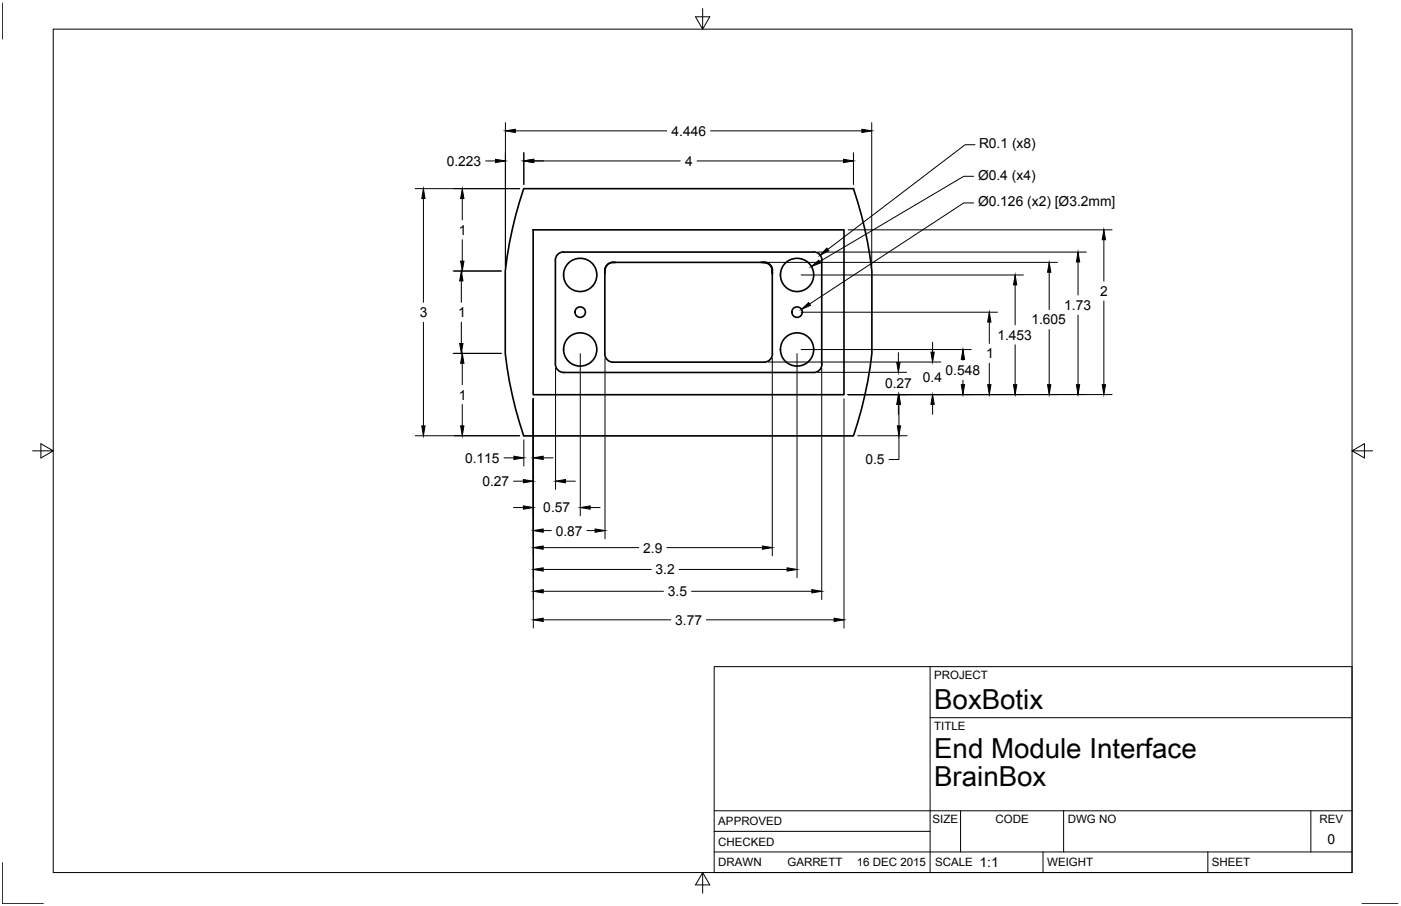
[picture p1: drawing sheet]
<svg xmlns="http://www.w3.org/2000/svg" width="432mm" height="279mm" viewBox="0 0 432 279" stroke-linecap="round" stroke-linejoin="round" font-family="sans-serif">
<!-- layer: MD_Visible -->
<g fill="none" stroke="#000" stroke-width=".51">
<path d="M161.4 58.2h101.6a123.3 123.3 0 0 1 5.7 25.4v25.4a123.3 123.3 0 0 1-5.7 25.4h-101.6a123.3 123.3 0 0 1-5.7-25.4v-25.4a123.3 123.3 0 0 1 5.7-25.4zM164.3 70.9h95.8v50.8h-95.8zM173.7 77.7h77M173.7 77.7a2.57 2.57 0 0 0-2.5 2.6M250.7 77.7a2.57 2.57 0 0 1 2.6 2.6M171.2 80.3v32M189 80.9h46.5M189 80.8a2.59 2.59 0 0 0-2.6 2.6v25.7M189.8 80.9a2.85 2.85 0 0 0-3.4 3.5M234.6 80.9a2.85 2.85 0 0 1 3.4 3.5M235.5 80.8a2.59 2.59 0 0 1 2.6 2.6M238 83.5v25.6"/>
<path d="M253.3 80.3v32M171.2 112.3a2.57 2.57 0 0 0 2.5 2.6h77a2.57 2.57 0 0 0 2.6-2.6M186.4 109.1a2.59 2.59 0 0 0 2.6 2.6M189 111.7h46.5M238.1 109.1a2.56 2.56 0 0 1-2.6 2.6"/>
<circle cx="178.8" cy="96.3" r="1.61"/>
<circle cx="178.8" cy="84.8" r="5.1"/>
<circle cx="245.7" cy="96.3" r="1.61"/>
<circle cx="245.7" cy="84.8" r="5.1"/>
<circle cx="178.8" cy="107.8" r="5.1"/>
<circle cx="245.7" cy="107.8" r="5.1"/>
</g>
<!-- layer: Border -->
<g fill="none" stroke="#000" stroke-width=".31">
<path d="M.7 .9v11.1M16.4 9h400.3v260.1h-400.3zM216.6 2.6v6.4l-2.2-3.8h4.4l-2.2 3.8M10.1 139h6.3l-3.8-2.2v4.4l3.8-2.2M416.7 139l3.8 2.2v-4.4l-3.8 2.2h6.4M220.1 205.6h196.6v63.5h-196.6zM286.7 205.6v63.5M286.7 221.3h130M220.1 256.4h66.6M220.1 250h196.6M296.1 250v12.7M327.8 250v12.7"/>
<path d="M404 250v12.7M.7 266v12.7h12.7M216.6 269.1l2.2 3.8h-4.4l2.2-3.8v6.3M220.1 262.7h196.6M321.5 262.7v6.4M372.3 262.7v6.4M419.8 278.7h11.1"/>
</g>
<!-- layer: 0 -->
<g fill="none" stroke="#000" stroke-width=".31">
<path d="M155.8 37.8v44.5M268.7 37.8v44.5M128 58.2h32.2M149.7 49.6h3M158.8 40.4h46.7M161.4 47.1v9.8M164.5 49.6h45.2M214.8 49.6h45.2M219 40.4h46.6M263 47.1v9.8M300.1 54.4h-3.1l-44.4 26.3M300.5 44.6h-3l-42.3 32.3"/>
<path d="M130.5 61.2v32M142.5 61.2v6.6M142.5 73.9v6.6M252 77.7h82.8M261.4 70.9h81.4M300.1 62.6h-3.1l-47.5 31.1M340.2 73.9v12.8M130.5 99.4v31.9M139.6 83.6h14.9M142.2 86.6v6.6M142.2 99.3v6.6M235.9 80.9h90"/>
<path d="M246.9 96.3h60.6M246.9 84.8h68.5M304.9 99.3v6.6M312.9 87.9v12.3M323.4 84v11.5M332.3 80.8v10.2M332.3 97.2v21.4M340.2 92.8v25.8M139.6 109h14.9M142.5 112v6.6M171.2 113.6v37.3M178.8 109.1v50"/>
<path d="M186.5 110.4v55.8M236.8 111.6h53.2M238 110.4v61M245.6 109.1v69.1M246.9 107.8h52.4M252 114.8h27.4M253.3 113.6v71.3M276.9 108.7v3.1M287.4 105.6v3M296.8 110.8v.3M296.8 117.2v1.4M304.9 112v6.6"/>
<path d="M312.9 106.3v12.3M323.4 101.7v16.9M128 134.4h32.2M142.5 124.7v6.6M161.4 135.7v8M164.4 123v70.7M260.1 123v70.7M261.4 121.7h81.4M264.3 134.4h15.3M276.9 124.7v3.1M277.1 134.4v7.3h-3.1M277.1 124.7v6.6"/>
<path d="M287.4 124.7v3.1M155.3 141.2h3.1M158.3 148.4h3M158.3 156.5h3M167.4 141.2h3.1M174.3 148.4h3M181.9 156.5h3M167.4 163.6h2.5M167.4 168.9h29.5M167.4 175.6h33.3M180.9 163.6h2.5M205.5 168.9h29.5"/>
<path d="M209.3 175.6h33.3M167.4 182.3h37.1M167.4 191.1h39.3M213.1 182.3h37.1M217.7 191.1h39.4"/>
</g>
<g fill="#000" stroke="#000" stroke-width=".31">
<path d="M155.8 40.4l3-.6v1.1zM265.6 39.8l3.1 .6-3.1 .5zM152.7 49.1l3.1 .5-3.1 .5zM161.4 49.6l3.1-.5v1zM260 49.1l3 .5-3 .5zM130.5 58.2l.5 3h-1zM142.5 58.2l.5 3h-1zM254.8 76.5l.7 .8-2.8 1.5zM340.2 70.9l.5 3h-1zM142.2 83.6l.5 3h-1zM142 80.5h1l-.5 3.1zM247 95.4l2.2-2.1 .6 .9z"/>
<path d="M250 82.2l2.4-2 .5 .9zM304.9 96.3l.5 3h-1zM312.9 84.8l.5 3.1h-1zM323.4 80.9l.5 3.1h-1zM332.3 77.7l.5 3.1h-1zM141.7 105.9h1l-.5 3.1zM142.5 109l.5 3h-1zM276.4 111.8h1l-.5 3zM286.9 108.6h1l-.5 3zM296.3 118.6h1l-.5 3.1zM296.8 107.8l.5 3h-1zM304.4 118.6h1l-.5 3.1z"/>
<path d="M312.4 118.6h1l-.5 3.1zM322.9 118.6h1l-.5 3.1zM331.8 118.6h1l-.5 3.1zM339.7 118.6h1l-.5 3.1zM130 131.3h1l-.5 3.1zM142 131.3h1l-.5 3.1zM276.9 121.7l.5 3h-1zM277.1 121.7l.5 3h-1.1zM276.5 131.3h1.1l-.5 3.1zM287.4 121.7l.5 3h-1zM158.4 140.7l3 .5-3 .5zM161.3 147.9l3.1 .5-3.1 .5z"/>
<path d="M161.3 156l3.1 .5-3.1 .5zM164.4 141.2l3-.5v1zM171.2 148.4l3.1-.5v1zM178.8 156.5l3.1-.5v1zM164.4 163.6l3-.5v1zM164.4 168.9l3-.5v1zM164.4 175.6l3-.5v1zM183.4 163.1l3.1 .5-3.1 .5zM235 168.4l3 .5-3 .5zM242.6 175.1l3 .5-3 .5zM164.4 182.3l3-.5v1.1zM164.4 191.1l3-.5v1.1z"/>
<path d="M250.2 181.8l3.1 .5-3.1 .6zM257.1 190.6l3 .5-3 .6z"/>
</g>
<g font-size="8.5">
<text x="287.9" y="218.8">BoxBotix</text>
<text x="287.9" y="233.8">End Module Interface</text>
<text x="287.9" y="242.4">BrainBox</text>
</g>
<g font-size="4.3">
<text x="207" y="41.8">4.446</text>
<text x="301.7" y="45.7">R0.1 (x8)</text>
<text x="137.7" y="51.2">0.223</text>
<text x="211.1" y="51.2">4</text>
<text x="301.4" y="55.5">Ø0.4 (x4)</text>
<text x="301.4" y="63.6">Ø0.126 (x2) [Ø3.2mm]</text>
<text x="141.5" y="72.4">1</text>
<text x="328" y="95.6">1.73</text>
<text x="339.1" y="91.3">2</text>
<text x="129.4" y="97.8">3</text>
<text x="141.2" y="97.8">1</text>
<text x="317.9" y="100">1.605</text>
<text x="307.4" y="104.7">1.453</text>
<text x="303.9" y="110.5">1</text>
<text x="272.8" y="119.8">0.27</text>
<text x="284.5" y="118">0.4</text>
<text x="291.5" y="115.7">0.548</text>
<text x="141.5" y="123.2">1</text>
<text x="143.3" y="142.7">0.115</text>
<text x="266.7" y="143.2">0.5</text>
<text x="148.7" y="149.9">0.27</text>
<text x="167.5" y="158">0.57</text>
<text x="171.3" y="165.2">0.87</text>
<text x="198.3" y="170.4">2.9</text>
<text x="202" y="177.1">3.2</text>
<text x="205.9" y="183.8">3.5</text>
<text x="208.1" y="192.6">3.77</text>
<text x="409.2" y="260.3">0</text>
<text x="301.9" y="267.4">1:1</text>
</g>
<g font-size="3.5">
<text x="287.9" y="209.4">PROJECT</text>
<text x="287.9" y="225.1">TITLE</text>
<text x="221.4" y="254.5">APPROVED</text>
<text x="287.4" y="253.8">SIZE</text>
<text x="306.8" y="253.8">CODE</text>
<text x="329.1" y="253.8">DWG NO</text>
<text x="406.7" y="253.8">REV</text>
<text x="221.4" y="260.8">CHECKED</text>
<text x="221.4" y="267.2">DRAWN</text>
<text x="242.7" y="267.2">GARRETT</text>
<text x="264.1" y="267.2">16 DEC 2015</text>
<text x="288.2" y="267.2">SCALE</text>
<text x="322.7" y="267.2">WEIGHT</text>
<text x="373.5" y="267.2">SHEET</text>
</g>
</svg>
